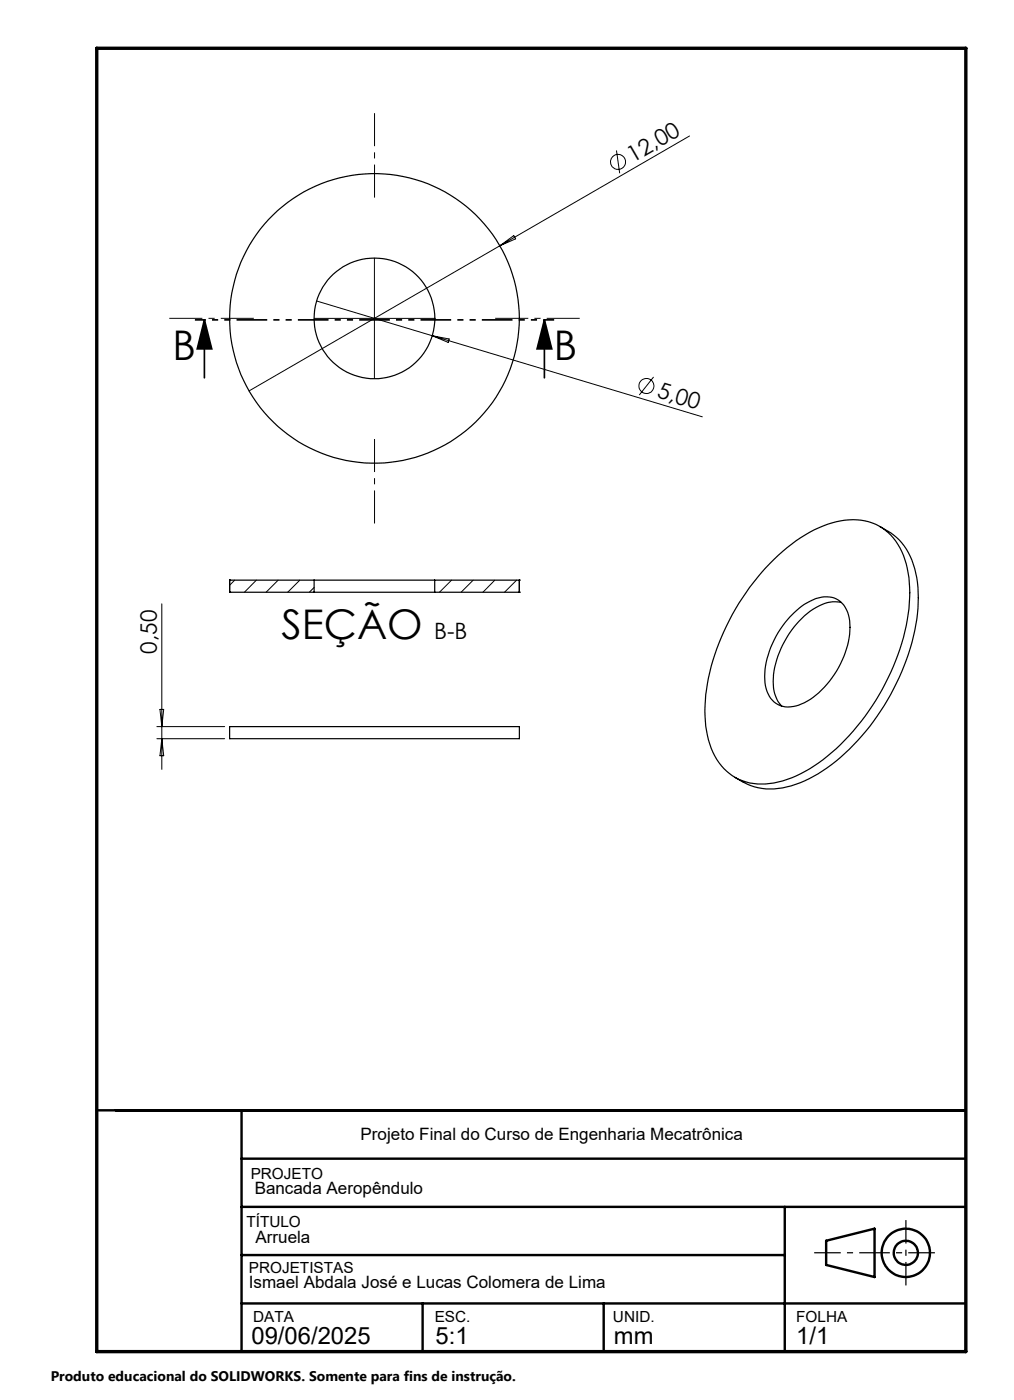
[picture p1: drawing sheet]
<svg xmlns="http://www.w3.org/2000/svg" width="210mm" height="290mm" viewBox="0 0 210 290" stroke-linecap="round" stroke-linejoin="round" font-family="sans-serif">
<g fill="none" stroke="#000" stroke-width=".25">
<path d="M159.4 116.8a28.7 28.7 0 0 1 14.7-8.9 11 11 0 0 1 13.3 8 27.6 27.6 0 0 1 0 14.9 48.7 48.7 0 0 1-17.9 27.2 20.7 20.7 0 0 1-12.6 4.4 11 11 0 0 1-9.9-8.3 27.6 27.6 0 0 1 0-14.9 49.5 49.5 0 0 1 12.4-22.4zM182.2 109.1a12.8 12.8 0 0 1 7.5 9.6 32.9 32.9 0 0 1-2 18 46.6 46.6 0 0 1-18.3 23.6 17.8 17.8 0 0 1-12.4 2.9l-2.2-.7-2.6-1.5M47.6 122.7h.1M47.6 120.2h.1M47.6 120.2v2.5M47.6 122.7h17.5M47.6 120.2h17.5M65.1 120.2h24.9M65.1 122.7h24.9M65.1 120.2v2.5M90 122.7h17.6M90 120.2h17.6"/>
<path d="M90 120.2v2.5M107.6 122.7h.1M107.6 120.2h.1M107.6 120.2v2.5M163.7 127.7a11.8 11.8 0 0 1 7-4.1 4.7 4.7 0 0 1 5.2 4.4 17 17 0 0 1-3.6 12.4 13.7 13.7 0 0 1-8 5.9 4.7 4.7 0 0 1-5.8-4.2 17.1 17.1 0 0 1 3.6-12.5zM174.3 124.8a7.1 7.1 0 0 0-5.9 1.4 19.8 19.8 0 0 0-8.3 15 7.1 7.1 0 0 0 1.8 5M47.6 150.5h60v2.5h-60z"/>
<circle cx="77.5" cy="66" r="30"/>
<circle cx="77.6" cy="66" r="12.5"/>
</g>
<g fill="none" stroke="#000" stroke-width=".21">
<path d="M127.7 31.2l.6 4.7M142.8 28.2l-39.3 22.7M77.5 53.5v24.9M103.5 50.9l-51.9 30.1M103.5 50.9l2.9-2.1 .4 .7zM65.1 66h25M65.6 62.4l23.9 7.1M89.5 69.5l56 16.8M89.5 69.5l3.5 .7-.2 .7zM135.4 78.1l-3 3.7M33.5 125.1v34.3M48.6 120.2l-1 1"/>
<path d="M53.1 120.2l-2.5 2.5M57.6 120.2l-2.5 2.5M62.1 120.2l-2.5 2.5M65.1 121.7l-1 1M93.5 120.2l-2.5 2.5M98 120.2l-2.5 2.5M102.5 120.2l-2.5 2.5M107 120.2l-2.5 2.5M32.5 150.5h14M32.5 153h14M33.1 146.9h.8l-.4 3.6zM33.5 153l.4 3.5h-.8z"/>
<circle cx="128" cy="33.5" r="1.55"/>
<circle cx="133.9" cy="80" r="1.55"/>
</g>
<path d="M42.3 66.3l1.6 6h-3zM42.3 66.3v12M112.7 66.3l1.6 6h-3.1zM112.7 66.3v12" fill="none" stroke="#000" stroke-width=".35"/>
<g fill="none" stroke="#000" stroke-width=".5">
<path d="M20 230h180M50 230v50M50 240h150M50 250h150M50 260h112.5M162.5 250v30M171.1 257l10-2.5v10l-10-2.5zM50 270h150M87.5 270v10M125 270v10"/>
<circle cx="187.6" cy="259.5" r="5"/>
<circle cx="187.6" cy="259.5" r="2.51"/>
</g>
<path d="M77.6 40.9v-17.5M52.6 65.9h-17.5M102.6 65.9h17.5M77.6 90.9v17.5" fill="none" stroke="#000" stroke-width=".21" stroke-dasharray="15.2 1.3 1.3 1.3" stroke-dashoffset="8.4" stroke-linecap="butt"/>
<path d="M114.8 66.3h-74.4" fill="none" stroke="#000" stroke-width=".35" stroke-dasharray="6.3 1.3 1.3 1.3 1.3 1.3" stroke-dashoffset="4.1" stroke-linecap="butt"/>
<path d="M168.6 259.5h25" fill="none" stroke="#000" stroke-width=".25" stroke-dasharray="6.3 1.3 1.3 1.3" stroke-dashoffset=".8" stroke-linecap="butt"/>
<path d="M187.6 252.7v13.6" fill="none" stroke="#000" stroke-width=".25" stroke-dasharray="6.3 1.3 1.3 1.3" stroke-dashoffset="1.5" stroke-linecap="butt"/>
<path d="M20 10h180v270h-180z" fill="none" stroke="#000" stroke-width=".7"/>
<path d="M112.7 66.3l1.6 6h-3.1zM42.3 66.3l1.6 6h-3z" fill="#000"/>
<g font-size="8.5">
<text x="35.7" y="74.6">B</text>
<text x="114.7" y="74.6">B</text>
<text x="58.3" y="132.5">SEÇÃO</text>
</g>
<g font-size="4.9">
<text x="52.1" y="278.3">09/06/2025</text>
<text x="90.2" y="278.3">5:1</text>
<text x="127.1" y="278.3">mm</text>
<text x="164.9" y="278.3">1/1</text>
</g>
<g font-size="4.7">
<text x="131.1" y="33.7" transform="rotate(-30 131.1 33.7)">12,00</text>
<text x="135.9" y="82.3" transform="rotate(17 135.9 82.3)">5,00</text>
<text x="32.5" y="135.4" transform="rotate(-90 32.5 135.4)">0,50</text>
<text x="89.9" y="132.4">B-B</text>
</g>
<g font-size="3.5">
<text x="74.7" y="236.2">Projeto Final do Curso de Engenharia Mecatrônica</text>
<text x="52.7" y="247.3">Bancada Aeropêndulo</text>
<text x="52.9" y="257.5">Arruela</text>
<text x="51.5" y="266.8">Ismael Abdala José e Lucas Colomera de Lima</text>
</g>
<g font-size="3.2">
<text x="51.9" y="244.2">PROJETO</text>
<text x="51" y="254.1">TÍTULO</text>
<text x="51.5" y="263.7">PROJETISTAS</text>
<text x="52.4" y="273.8">DATA</text>
<text x="90" y="273.8">ESC.</text>
<text x="126.9" y="273.8">UNID.</text>
<text x="164.9" y="273.8">FOLHA</text>
</g>
<text font-size="2.9" x="10.5" y="286">Produto educacional do SOLIDWORKS. Somente para fins de instrução.</text>
</svg>
